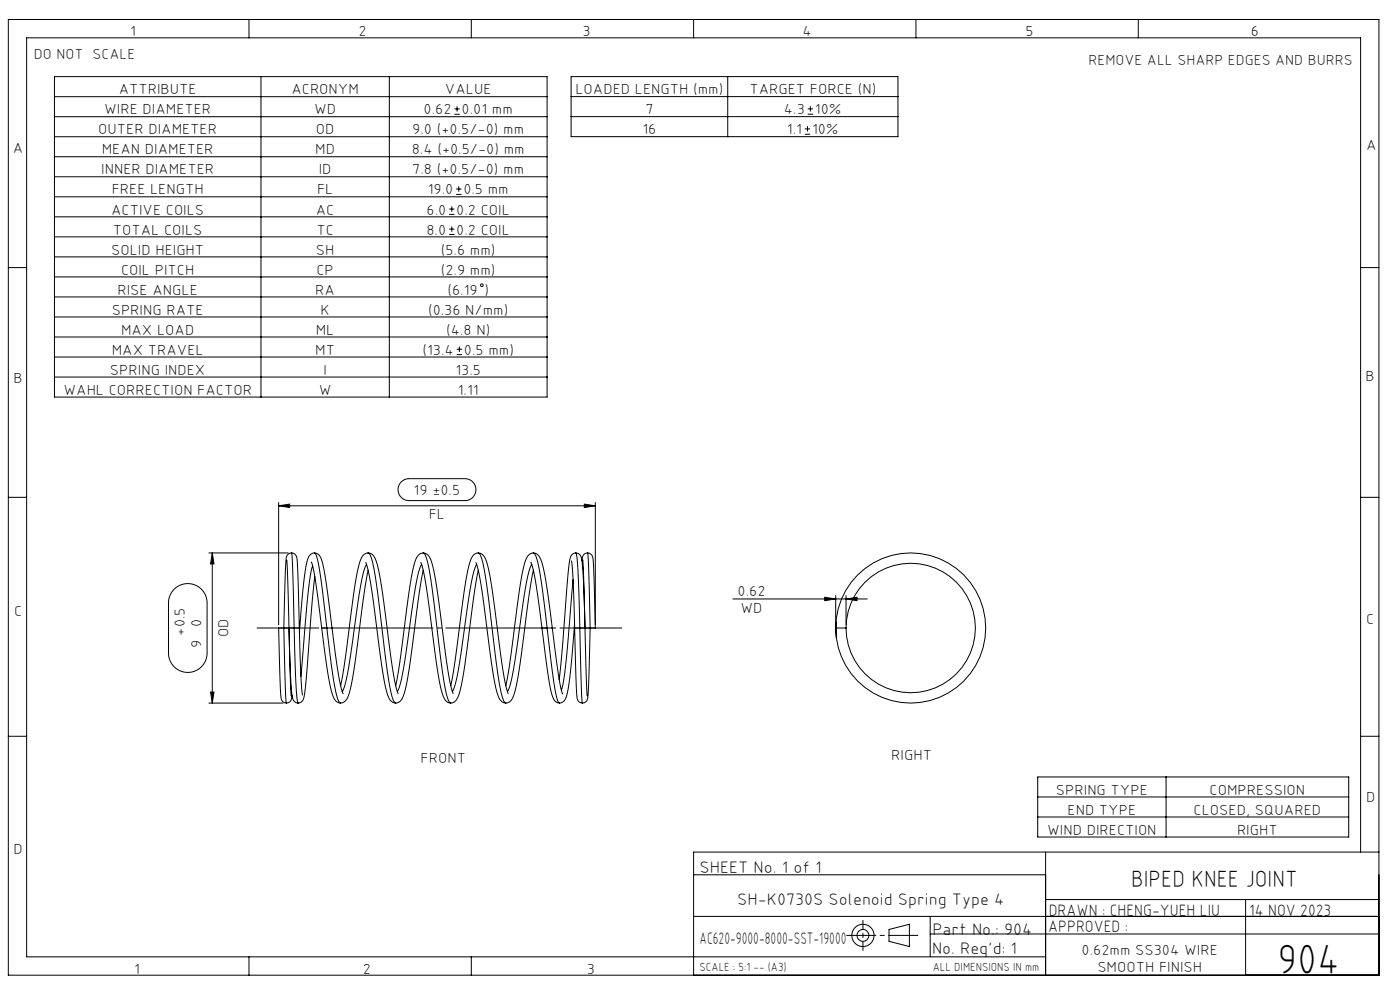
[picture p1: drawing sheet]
<svg xmlns="http://www.w3.org/2000/svg" width="420mm" height="297mm" viewBox="0 0 420 297" stroke-linecap="round" stroke-linejoin="round" font-family="sans-serif">
<g fill="none" stroke="#000" stroke-width=".3">
<path d="M2.5 5.8h411.2v286.5h-411.2zM74.7 5.8v5.5M141.4 5.8v5.5M208.1 5.8v5.5M274.8 5.8v5.5M341.5 5.8v5.5M16.3 23h147.8v96h-147.8zM16.3 29h147.8M16.3 35h147.8M78.3 23v96M116.8 23v96M136.3 34.2h1.6"/>
<path d="M136.3 32.6h1.6M137.1 31.8v1.6M171.3 23h98.1v18h-98.1zM171.3 29h98.1M171.3 35h98.1M218.3 23v18M241.4 38.6h1.6M242.2 37.8v1.6M242.3 32.6h1.6M242.3 34.2h1.6M243.1 31.8v1.6M16.3 41h147.8"/>
<path d="M16.3 47h147.8M16.3 53h147.8M16.3 59h147.8M136.8 58.3h1.6M136.8 56.7h1.6M137.6 55.9v1.6M241.4 40.2h1.6M16.3 65h147.8M16.3 71h147.8M16.3 77h147.8M134.7 64.3h1.6M134.7 62.7h1.6"/>
<path d="M134.7 70.3h1.6M134.7 68.7h1.6M135.5 61.9v1.6M135.5 67.9v1.6M2.5 80.2h5.5M16.3 83h147.8M16.3 89h147.8M16.3 95h147.8M408.2 80.2h5.5M16.3 101h147.8M16.3 107h147.8M16.3 113h147.8"/>
<path d="M137 106.3h1.6M137 104.7h1.6M137.8 103.9v1.6M2.5 149.1h5.5M83.6 151.6l3.3-.5v1zM83.6 150.6v36.6M83.6 151.6h95M120.4 144.4l1-.7 1-.2h17.1a3.3 3.3 0 0 1 3.3 3.2 3.3 3.3 0 0 1-3.3 3.3h-16.8a3.3 3.3 0 0 1-3-2 3.3 3.3 0 0 1 .7-3.6zM175.3 151.1l3.3 .5-3.3 .5zM178.6 150.6v36.6M408.2 149.1h5.5M52.2 176.7a5.8 5.8 0 0 1 6.3-1.4 5.8 5.8 0 0 1 3.6 5.4v15a5.8 5.8 0 0 1-5.8 5.8 5.8 5.8 0 0 1-5.8-5.8l.1-15.4 .4-1.9z"/>
<path d="M62.7 165.7h23.8M63.7 165.7l.5 3.3h-1zM63.7 165.7v45M86 167.9l.7 20.3M87.5 165.7a2.21 2.21 0 0 0-1.7 2.8l-.7 19.7M93.4 168.4l.1 .2a205.7 205.7 0 0 1 3.5 23.5l1.4 9.9a18.7 18.7 0 0 0 2.3 8l.6 .5 .9 .2M93.8 169.6a160 160 0 0 0-2.7 23.6l-.8 9.5M94.3 165.7a3.2 3.2 0 0 1 2.5 3.1l1 5.8 1.8 13.6M94.3 165.7a4.4 4.4 0 0 1 1.2 3l.9 5.8 1.7 13.7M94.4 165.7a2.66 2.66 0 0 0-2.3 2.5 223.4 223.4 0 0 0-2.3 21.3M94.4 172.8l-1.8 21.2a95.8 95.8 0 0 1-1.6 15.6l-.7 .8-.9 .3M109.7 168.6a118.8 118.8 0 0 1 3.3 19.6l1.1 8.6a46 46 0 0 0 2.7 12.7l.9 .9 1 .3a3.9 3.9 0 0 1-1.4-3l-1.3-8.2-1.8-14.2a113.9 113.9 0 0 0-3.1-18.8l-.3-.6a1.89 1.89 0 0 0-2.2 1.1 60.5 60.5 0 0 0-3.1 15.5l-2.1 16.1-1.2 6.9"/>
<path d="M110 169.2a38 38 0 0 0-2.7 11.6l-1.3 9.9a86 86 0 0 1-3.1 16.3l-.2 .2M110.4 165.7a2.83 2.83 0 0 1 2.5 2.5 181.6 181.6 0 0 1 3.3 20.3 127.3 127.3 0 0 0 3.2 19.2v.2M110.4 170.9l-1.1 6.6-1.4 10.1a189.2 189.2 0 0 1-3.2 20.5l-.2 .6a2.95 2.95 0 0 1-2.3 2 4.2 4.2 0 0 1-1.4-3l-1-5.8-1.7-13.7M126.2 168.6h.1a118.4 118.4 0 0 1 3.1 18.8l1 7.7a77.6 77.6 0 0 0 2.6 13.8l1.1 1.4 1.1 .4M126.5 169.2a38.1 38.1 0 0 0-2.6 11.6l-1.4 9.9a86 86 0 0 1-3.1 16.3l-.2 .2M126.9 165.7a3.6 3.6 0 0 1 2.7 3.2 327.2 327.2 0 0 1 4.1 27.3l1.2 7.8 1.1 3.9M127 170.9l-1.2 6.7-1.4 10.8a193.5 193.5 0 0 1-3.1 19.2 3.3 3.3 0 0 1-2.6 3.1M142.8 168.6v.1a124.2 124.2 0 0 1 3.2 18.6l.9 7.2a74.4 74.4 0 0 0 2.7 14.5l.9 1.2 1.2 .5M143 169.2a38.2 38.2 0 0 0-2.6 11.6l-1.4 9.9a85.9 85.9 0 0 1-3.1 16.3l-.2 .2M143.5 165.7a3.5 3.5 0 0 1 2.7 3.4 364.8 364.8 0 0 1 3.8 25.5l1.2 8.5 1.2 4.7M143.5 165.7a3.9 3.9 0 0 1 1.4 3l1.3 8.3 1.8 14.1a113.9 113.9 0 0 0 3.1 18.8l.6 .8M143.5 170.9l-1 5.2-1.4 10.7a216.9 216.9 0 0 1-3.4 21.2 3.3 3.3 0 0 1-2.5 2.7"/>
<path d="M143.5 165.7a3.1 3.1 0 0 0-2.6 2.9 249.6 249.6 0 0 0-3.4 21.9l-1.2 9.4-1.1 5.6M159.3 168.5v.1a111.2 111.2 0 0 1 3.2 18.6l.1 1M159.5 169.2a38.1 38.1 0 0 0-2.6 11.6l-1.4 9.9a86 86 0 0 1-3.1 16.3l-.2 .3M160 165.7a2.87 2.87 0 0 1 2.5 2.6 186.3 186.3 0 0 1 3.2 19.9h-1.6M160 165.7a3.9 3.9 0 0 1 1.4 3l1 5.8 1.7 13.7M160 165.7a3.4 3.4 0 0 0-2.6 3 248.9 248.9 0 0 0-3.3 21.4l-1.2 8.8-1.2 6.6M160 170.9l-1.2 7-1.5 11.4a160.3 160.3 0 0 1-3.2 19.1 2.89 2.89 0 0 1-2.4 2.3M171.5 168.1l.5 7 .4 13.1M171.9 173.7l-1.4 17a101.5 101.5 0 0 1-2.1 16.2M172.7 165.7a2.42 2.42 0 0 1 2 2.8l.4 6.3 .4 13.4M172.8 165.7a50 50 0 0 1 .8 11.3l.3 11.2M172.8 165.7a2.7 2.7 0 0 0-2 3.1l-3 34.8"/>
<path d="M174.8 167.9l.7 20.3M176.3 165.7a1.99 1.99 0 0 0-1.7 2.3M219.9 179.5h40.3M247.4 179l3.3 .5-3.3 .5zM250.7 178.5v8.7M253.8 179.5l3.3-.5v1zM253.8 178.5v8.7M83.6 188.2h1.5l.5 17.9 .4 4.6a1.95 1.95 0 0 1-1.8-2.3zM85.1 188.2h1.6M86.7 188.2l.6 20.4M88.2 188.2h-1.4a160.7 160.7 0 0 0 .9 20.9l.6 1.1 1.2 .5M88.2 188.2h1.6l.4 13.2 .5 6.9"/>
<path d="M88.2 188.2l-.4-17.8-.4-4.7a2.2 2.2 0 0 1 1.8 2.7l.6 19.8M88.2 188.2l.4 11.3a49.9 49.9 0 0 0 .8 11.2M96.5 188.2h1.6M98.1 188.2h1.5M99.6 188.2l.2 1.5a98.7 98.7 0 0 0 3.1 18.1v.1M162.6 188.2l.3 2.5a104.1 104.1 0 0 0 3 18.5l.3 .4a2.01 2.01 0 0 0 1.6 1.1M162.6 188.2h1.5M164.1 188.2l.7 5.8a107.4 107.4 0 0 0 2.5 15.9l.5 .8M165.7 188.2l1.9 14.2 1.2 5.6M172.4 186.9l-.1 .7a184.3 184.3 0 0 1-2.4 21.1l-.9 1.5-1.2 .5M173.9 188.2h-1.5l.2 7.3a91.2 91.2 0 0 0 .7 14.3l.6 .7 .9 .2-.4-4.6-.5-17.9M173.9 188.2h1.6l.6 20.4"/>
<path d="M175.5 188.2h3.1l-.1-6a117.5 117.5 0 0 0-.7-15.4l-.4-.7-1.2-.4a313.6 313.6 0 0 1 0 44l-.6 .8-.9 .2M250.7 188.2l.2 2.9M250.7 188.2h3.1M250.7 188.2h.1M250.8 186.5l-.1 1.7M62.7 210.7h22.2M63.2 207.4h1l-.5 3.3zM87.6 208.4v.3a1.81 1.81 0 0 1-1.7 2M118.7 205.5l1-5.5 1.3-9.8a222 222 0 0 1 3.5-21.8 3.2 3.2 0 0 1 2.5-2.7 3.9 3.9 0 0 1 1.3 3l1.4 8.3 1.7 14.1a114 114 0 0 0 3.1 18.8l.7 .8M2.5 220.7h5.5M311.3 232.9h93.3v18h-93.3zM311.3 238.9h93.3"/>
<path d="M349.8 232.9v18M408.2 220.7h5.5M311.3 244.9h93.3M313.7 255.4v36.9M408.2 255.4v-244.1h-400.2v275.5h305.7M413.7 255.4h-205.6v36.9M208.1 274.6h205.6M208.1 262.2h105.6M266.7 278.6l6.1-1.6v6.7l-6.1-1.6zM279.1 279.9h134.6M279.1 274.6v12.2M313.7 269.6h100"/>
<path d="M373.7 269.6v22.7M74.7 286.8v5.5M141.4 286.8v5.5"/>
<circle cx="144.6" cy="85.5" r=".4"/>
<circle cx="273.2" cy="188.2" r="22.5"/>
<circle cx="273.2" cy="188.2" r="19.4"/>
<circle cx="258.9" cy="280.3" r="3.3"/>
<circle cx="258.9" cy="280.3" r="1.78"/>
</g>
<path d="M254 280.3h21.4" fill="none" stroke="#000" stroke-width=".3" stroke-dasharray="30.5 1.3 1.3 1.3" stroke-dashoffset="21.7"/>
<path d="M258.9 275.8v9" fill="none" stroke="#000" stroke-width=".3" stroke-dasharray="30.5 1.3 1.3 1.3" stroke-dashoffset="27.9"/>
<path d="M77.1 188.2h109.4" fill="none" stroke="#000" stroke-width=".3" stroke-dasharray="30.5 1.3 1.3 1.3" stroke-dashoffset="12"/>
<g fill="#000">
<path d="M83.6 151.6l3.3-.5v1zM175.3 151.1l3.3 .5-3.3 .5z"/>
<path d="M63.7 165.7l.5 3.3h-1zM63.2 207.4h1l-.5 3.3z"/>
<path d="M253.8 179.5l3.3-.5v1zM247.4 179l3.3 .5-3.3 .5z"/>
</g>
<text font-size="12.7" x="383.2" y="291.8">904</text>
<text font-size="7.1" x="339.3" y="265.8">BIPED KNEE JOINT</text>
<g font-size="5">
<text x="209.9" y="261.5">SHEET No. 1 of 1</text>
<text x="221.2" y="271.1">SH-K0730S Solenoid Spring Type 4</text>
<text x="279.7" y="280.3">Part No.: 904</text>
<text x="209.9" y="283.1">AC620-9000-8000-SST-19000</text>
<text x="279.6" y="286">No. Req'd: 1</text>
</g>
<g font-size="4.9">
<text x="314.6" y="274.6">DRAWN : CHENG-YUEH LIU</text>
<text x="374.8" y="274.5">14 NOV 2023</text>
<text x="314.5" y="279.4">APPROVED :</text>
</g>
<g font-size="4.4">
<text x="39" y="10.9">1</text>
<text x="107.6" y="10.9">2</text>
<text x="174.8" y="10.9">3</text>
<text x="240.8" y="10.9">4</text>
<text x="307.7" y="10.9">5</text>
<text x="375.2" y="10.9">6</text>
<text x="10.2" y="17.6">DO NOT SCALE</text>
<text x="326.6" y="19.6">REMOVE ALL SHARP EDGES AND BURRS</text>
<text x="35.6" y="28.3">ATTRIBUTE</text>
<text x="87.4" y="28.3">ACRONYM</text>
<text x="133.5" y="28.3">VALUE</text>
<text x="172.6" y="28.3">LOADED LENGTH (mm)</text>
<text x="224.8" y="28.3">TARGET FORCE (N)</text>
<text x="31.2" y="34.3">WIRE DIAMETER</text>
<text x="94.2" y="34.3">WD</text>
<text x="127.1" y="34.3">0.62</text>
<text x="138.5" y="34.3">0.01 mm</text>
<text x="193.6" y="34.3">7</text>
<text x="235.2" y="34.3">4.3</text>
<text x="244.5" y="34.3">10%</text>
<text x="29.5" y="40.3">OUTER DIAMETER</text>
<text x="94.8" y="40.3">OD</text>
<text x="123.7" y="40.3">9.0 (+0.5/-0) mm</text>
<text x="192.7" y="40.3">16</text>
<text x="236.1" y="40.3">1.1</text>
<text x="243.6" y="40.3">10%</text>
<text x="3.9" y="46">A</text>
<text x="30.5" y="46.3">MEAN DIAMETER</text>
<text x="94.6" y="46.3">MD</text>
<text x="123.5" y="46.3">8.4 (+0.5/-0) mm</text>
<text x="409.9" y="44.8">A</text>
<text x="30.4" y="52.3">INNER DIAMETER</text>
<text x="95.6" y="52.3">ID</text>
<text x="123.7" y="52.3">7.8 (+0.5/-0) mm</text>
<text x="33.5" y="58.3">FREE LENGTH</text>
<text x="95.1" y="58.3">FL</text>
<text x="128.3" y="58.3">19.0</text>
<text x="139" y="58.3">0.5 mm</text>
<text x="33.3" y="64.3">ACTIVE COILS</text>
<text x="94.7" y="64.3">AC</text>
<text x="128" y="64.3">6.0</text>
<text x="136.9" y="64.3">0.2 COIL</text>
<text x="33.9" y="70.3">TOTAL COILS</text>
<text x="94.9" y="70.3">TC</text>
<text x="128" y="70.3">8.0</text>
<text x="136.9" y="70.3">0.2 COIL</text>
<text x="33.3" y="76.3">SOLID HEIGHT</text>
<text x="94.7" y="76.3">SH</text>
<text x="132.2" y="76.3">(5.6 mm)</text>
<text x="36.3" y="82.3">COIL PITCH</text>
<text x="94.9" y="82.3">CP</text>
<text x="132.2" y="82.3">(2.9 mm)</text>
<text x="35.3" y="88.3">RISE ANGLE</text>
<text x="94.6" y="88.3">RA</text>
<text x="134.2" y="88.3">(6.19 )</text>
<text x="33.5" y="94.3">SPRING RATE</text>
<text x="96.1" y="94.3">K</text>
<text x="128.4" y="94.3">(0.36 N/mm)</text>
<text x="36.3" y="100.3">MAX LOAD</text>
<text x="94.8" y="100.3">ML</text>
<text x="133.8" y="100.3">(4.8 N)</text>
<text x="33.5" y="106.3">MAX TRAVEL</text>
<text x="94.6" y="106.3">MT</text>
<text x="126.7" y="106.3">(13.4</text>
<text x="139.2" y="106.3">0.5 mm)</text>
<text x="33" y="112.3">SPRING INDEX</text>
<text x="97" y="112.3">I</text>
<text x="136.6" y="112.3">13.5</text>
<text x="4.1" y="114.9">B</text>
<text x="19" y="118.3">WAHL CORRECTION FACTOR</text>
<text x="95.6" y="118.3">W</text>
<text x="137.3" y="118.3">1.11</text>
<text x="409.7" y="114.1">B</text>
<text x="124.1" y="148.4">19 ±0.5</text>
<text x="128.7" y="155.5">FL</text>
<text x="221.3" y="178.6">0.62</text>
<text x="4.2" y="184.7">C</text>
<text x="222.2" y="183.6">WD</text>
<text x="55.5" y="190.5" transform="rotate(-90 55.5 190.5)">+0.5</text>
<text x="60.5" y="188" transform="rotate(-90 60.5 188)">0</text>
<text x="68.6" y="191" transform="rotate(-90 68.6 191)">OD</text>
<text x="409.9" y="187.1">C</text>
<text x="60.5" y="194.3" transform="rotate(-90 60.5 194.3)">9</text>
<text x="267.4" y="227.6">RIGHT</text>
<text x="126.2" y="228.6">FRONT</text>
<text x="316.8" y="238.2">SPRING TYPE</text>
<text x="362.9" y="238.2">COMPRESSION</text>
<text x="320.3" y="244.2">END TYPE</text>
<text x="358.1" y="244.2">CLOSED, SQUARED</text>
<text x="409.9" y="240.2">D</text>
<text x="314.1" y="250.2">WIND DIRECTION</text>
<text x="371.1" y="250.2">RIGHT</text>
<text x="4.1" y="256">D</text>
<text x="324.5" y="286.2">0.62mm SS304 WIRE</text>
<text x="40.2" y="291.8">1</text>
<text x="108.8" y="291.8">2</text>
<text x="176" y="291.8">3</text>
<text x="329.2" y="291.2">SMOOTH FINISH</text>
</g>
<g font-size="3.5">
<text x="209.9" y="290.9">SCALE : 5:1 -- (A3)</text>
<text x="279.8" y="290.9">ALL DIMENSIONS IN mm</text>
</g>
</svg>
